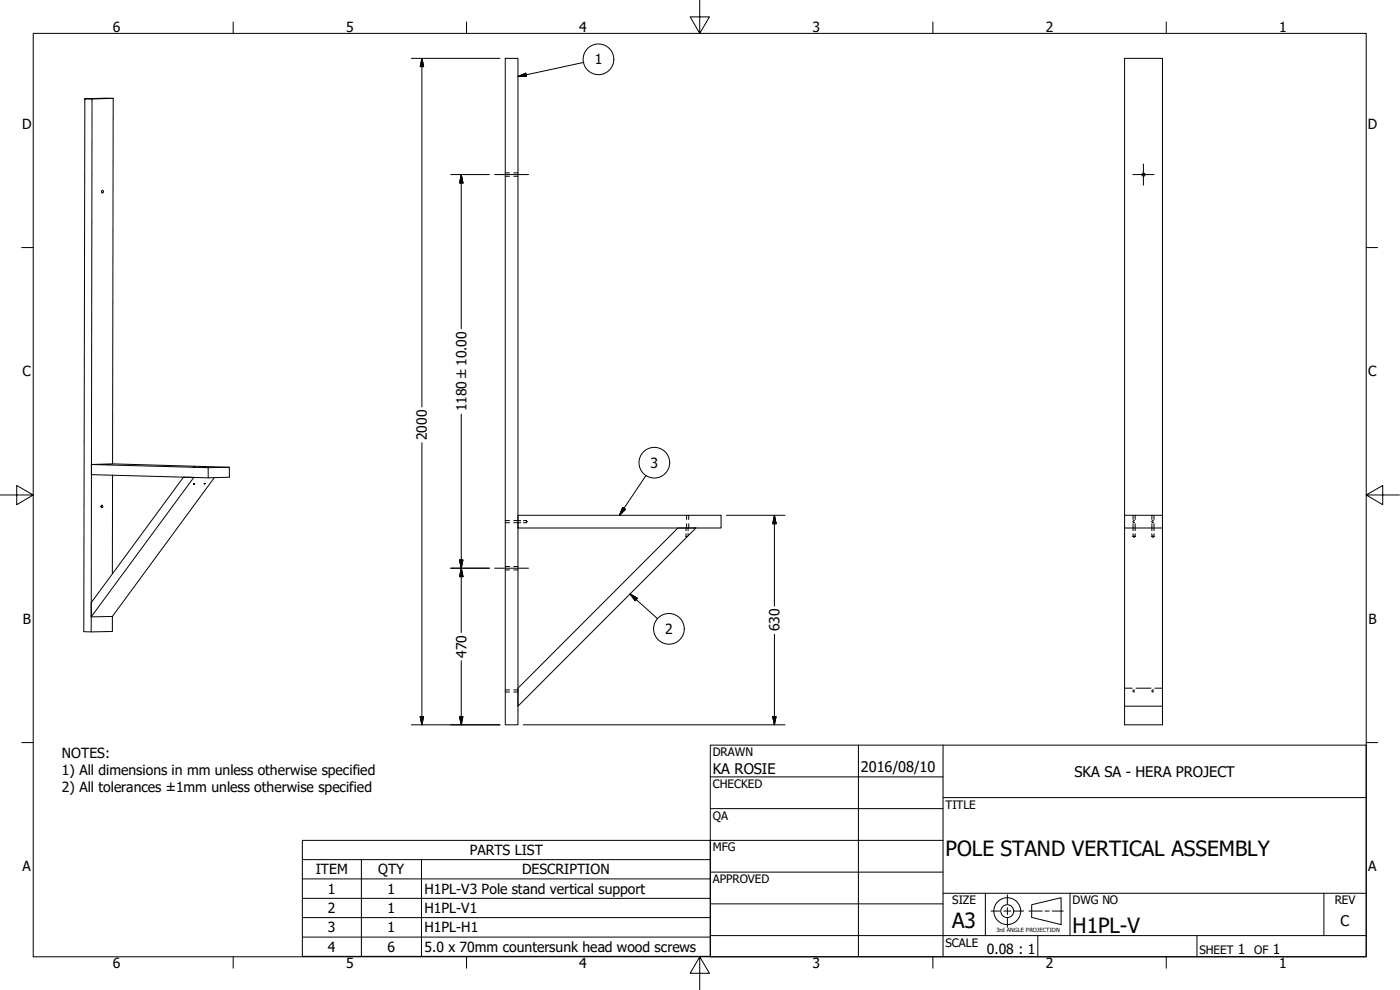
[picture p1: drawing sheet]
<svg xmlns="http://www.w3.org/2000/svg" width="420mm" height="297mm" viewBox="0 0 420 297" stroke-linecap="round" stroke-linejoin="round" font-family="sans-serif">
<!-- layer: Visible (ANSI) -->
<g fill="none" stroke="#000" stroke-width=".3">
<path d="M151.6 17.5h3.8v200h-3.8zM34 29.5l-8.5 .1 2.1 .1-.2 159.9-2.3-.1 .4-159.9M34 29.5l-.2 109.7M34 29.5l-6.4 .2M33.8 139.2l35 1v3l-6.3 .2-35.1-1v-3M33.8 139.2l-6.4 .2 35.1 .9v3.1M33.8 142.5l-.1 29.6M58 140.1h.5zM58.1 145.2h.3M61.2 140.1h.5zM61.3 145.1l.3-.1-.3 .3 .3-.2M64.3 143.3l-30.6 41.7-6.3 .1v-4.3l27.7-37.6h3.1l-30.8 41.9"/>
<path d="M68.8 140.2l-6.3 .1M155.4 154.6h61v3.8h-61zM203.5 158.4h5.4l-53.5 53.5v-5.4zM337.5 158.4v53.5h11.4v-53.5M337.5 154.6h11.4v3.8h-11.4zM337.5 154.6v-137.1h11.4v137.1M340 161l.4-.2 .2 .2M340 161l.3 .1 .3-.1M340 161h.6M345.8 161l.2-.2 .3 .2M345.8 161l.2 .1 .3-.1M345.8 161h.5"/>
<path d="M33.7 185v4.5l-6.3 .1M337.5 211.9v5.6h11.4v-5.6"/>
<circle cx="30.8" cy="57.5" r=".36"/>
<circle cx="343.2" cy="52.4" r=".48"/>
<circle cx="30.6" cy="151.9" r=".36"/>
</g>
<!-- layer: Hidden (ANSI) -->
<g fill="none" stroke="#000" stroke-width=".3">
<path d="M151.6 52.9h1.3M151.6 51.9h1.3M154.2 52.9h1.2M154.2 51.9h1.2M151.6 156.8h1.3M151.6 156.2h1.3M154.2 156.8h2.1M154.2 156.2h2.1M157.1 156.8h.9M157.1 156.2h.9M158 156.2v.2M158 156.6v.2"/>
<path d="M158 156.2l.1 .4M158.1 156.7l-.1 .1M205.9 158.4v.8M206.1 154.6v1.3M206.1 157.1v1.3M206.5 158.4v.8M206.7 154.6v1.3M206.7 157.1v1.3M340 154.6v1.3M340 157.1v2.1M340.5 156.3a.29 .29 0 0 0-.5 .2 .29 .29 0 0 0 .5 .3M340.7 154.6v1.3"/>
<path d="M340.7 157.1v2.1M345.7 154.6v1.3M345.7 157.1v2.1M346.2 156.3a.32 .32 0 0 0-.4 0 .32 .32 0 0 0 0 .4 .32 .32 0 0 0 .4 .1M346.3 154.6v1.3M346.3 157.1v2.1M151.6 171h1.3M151.6 170h1.3M154.2 171h1.2M154.2 170h1.2M205.9 161h.1M205.9 160.1v.9"/>
<path d="M206.1 161.1h.1M206.2 161h.1M206.5 160v.8M340 161h.1M340 160.1v.9M340.2 161.1h.1M340.4 161.1h.1M340.6 161h.1M340.7 160.1v.9M340.7 161h-.1M345.7 161h.1M345.7 160.1v.9"/>
<path d="M345.9 161.1h.1M346.1 161.1h.1M346.3 161h.1M346.3 160.1v.9M151.6 207.6h1.3M151.6 207h1.3M154.2 207.6h1.2M154.2 207h1.2M337.5 206.5h2.3M340.5 207.1a.29 .29 0 0 0-.5 .2 .29 .29 0 0 0 .5 .3M340.9 206.5h4.5M346.2 207.1a.32 .32 0 0 0-.4 0 .32 .32 0 0 0 0 .4 .32 .32 0 0 0 .4 .1"/>
<path d="M346.6 206.5h2.3"/>
</g>
<!-- layer: Symbol (ANSI) -->
<g fill="none" stroke="#000" stroke-width=".3">
<path d="M175.2 18.7l-19.8 4.3M155.4 23l2.4-1 .2 .9zM186.9 152.3l.8 .5-1.8 1.8zM193.9 142.7l-8 11.9M189.1 178.2l2.2 1.3-.7 .8zM189.1 178.2l8.3 7.5M90.7 257.9v-5.8h122.5v5.8M90.7 257.9h122.5v5.8M90.7 257.9v29h122.5v-23.2M108.5 257.9v29M126.5 257.9v29M90.7 263.7h122.5"/>
<path d="M90.7 269.5h122.5M90.7 275.3h122.5M90.7 281.2h122.5"/>
<circle cx="179.6" cy="17.8" r="4.6"/>
<circle cx="196.4" cy="138.8" r="4.6"/>
<circle cx="200.8" cy="188.7" r="4.6"/>
</g>
<!-- layer: Border (ANSI) -->
<g fill="none" stroke="#000" stroke-width=".3">
<path d="M10 10h400v277.1h-400zM70 6.6v3.4M140 6.6v3.4M210 0v10l-2.9-4.9h5.8l-2.9 4.9M280 6.6v3.4M350 6.6v3.4M6.5 74.3h3.5M410 74.3h3.4M0 148.5h10l-5-2.8v5.7l5-2.9M410 148.5l5 2.9v-5.7l-5 2.8h10M6.5 222.8h3.5M410 222.8h3.4"/>
<path d="M70 287.1v3.4M140 287.1v3.4M210 287.1l2.9 4.9h-5.8l2.9-4.9v9.9M280 287.1v3.4M350 287.1v3.4"/>
</g>
<!-- layer: Title (ANSI) -->
<g fill="none" stroke="#000" stroke-width=".3">
<path d="M213.2 223.6h196.8v63.5h-196.8zM213.2 233.1h69.8M257.6 223.6v63.5M283 239.3h127M283 223.6v63.5M213.2 242.6h69.8M213.2 252.1h69.8M213.2 261.7h69.8M213.2 271.2h69.8M283 268h127M295.7 268v12.7M321.1 268v12.7"/>
<path d="M397.3 268v12.7M213.2 280.7h196.8M311.5 280.7v6.4M359.2 280.7v6.4"/>
</g>
<!-- layer: Dimension (ANSI) -->
<g fill="none" stroke="#000" stroke-width=".3">
<path d="M123.4 17.5h26.7M126.6 17.5l.5 2.5h-1zM126.6 17.5v104.6M135.3 52.4h11.6M138.4 52.4l.5 2.5h-1zM138.4 52.4v46.2M126.6 132.8v84.7M138.4 124.3v65.5M218 154.6h17.6M232.4 154.6l.5 2.5h-1zM232.4 154.6v27.2M135.3 170.5h11.6"/>
<path d="M137.9 168h1l-.5 2.5zM138.4 170.5l.5 2.5h-1zM138.4 198.2v19.3M232.4 190.3v27.2M123.4 217.5h26.7M126.1 215h1l-.5 2.5zM137.9 215h1l-.5 2.5zM157 217.5h78.6M231.9 215h1l-.5 2.5z"/>
</g>
<g fill="#000" stroke="#000" stroke-width=".3">
<path d="M126.6 17.5l.5 2.5zM126.6 17.5l.5 2.5h-1zM138.4 52.4l.5 2.5zM138.4 52.4l.5 2.5h-1zM232.4 154.6l.5 2.5zM232.4 154.6l.5 2.5h-1zM137.9 168l.5 2.5zM137.9 168h1l-.5 2.5zM138.4 170.5l.5 2.5zM138.4 170.5l.5 2.5h-1zM126.1 215l.5 2.5zM126.1 215h1l-.5 2.5z"/>
<path d="M137.9 215l.5 2.5zM137.9 215h1l-.5 2.5zM231.9 215l.5 2.5zM231.9 215h1l-.5 2.5z"/>
</g>
<!-- layer: Sketch Geometry (ANSI) -->
<g fill="none" stroke="#000" stroke-width=".3">
<path d="M297.4 273.4h2.8M301.2 273.4h2.2M302.3 268.5v2.8M302.3 272.3v2.1M302.3 275.5v2.7M304.4 273.4h2.8M308.8 273.4h4M309.6 271.4l8.9-2v8l-8.9-2.1zM313.6 273.4h1.3M315.8 273.4h3.3"/>
<circle cx="302.3" cy="273.4" r="4"/>
<circle cx="302.3" cy="273.4" r="1.94"/>
</g>
<!-- layer: Symbol (ANSI) -->
<path d="M155.4 23l2.4-1zM155.4 23l2.4-1 .2 .9zM186.9 152.3l-1 2.3zM186.9 152.3l.8 .5-1.8 1.8zM189.1 178.2l2.2 1.3zM189.1 178.2l2.2 1.3-.7 .8z" fill="#000" stroke="#000" stroke-width=".3"/>
<!-- layer: Centerline (ANSI) -->
<path d="M148.5 52.4h10.1M148.5 170.5h10.1" fill="none" stroke="#000" stroke-width=".3"/>
<!-- layer: Center Mark (ANSI) -->
<path d="M340 52.4h6.3M343.2 49.2v6.3" fill="none" stroke="#000" stroke-width=".3"/>
<g font-size="6.3">
<text x="283.8" y="257">POLE STAND VERTICAL ASSEMBLY</text>
<text x="285.8" y="278.6">A3</text>
<text x="321.9" y="280">H1PL-V</text>
</g>
<g font-size="4.4">
<text x="213.9" y="232.2">KA ROSIE</text>
<text x="258.4" y="231.6">2016/08/10</text>
<text x="322.5" y="233">SKA SA - HERA PROJECT</text>
<text x="402.3" y="277.9">C</text>
</g>
<g font-size="4.2">
<text x="33.8" y="9.6">6</text>
<text x="103.9" y="9.6">5</text>
<text x="173.9" y="9.6">4</text>
<text x="243.8" y="9.6">3</text>
<text x="313.9" y="9.6">2</text>
<text x="383.9" y="9.6">1</text>
<text x="178.5" y="19.3">1</text>
<text x="6.7" y="38.7">D</text>
<text x="410.5" y="38.7">D</text>
<text x="6.8" y="113">C</text>
<text x="410.7" y="113">C</text>
<text x="140" y="123.4" transform="rotate(-90 140 123.4)">1180 ±10.00</text>
<text x="128.1" y="132.1" transform="rotate(-90 128.1 132.1)">2000</text>
<text x="195.2" y="140.4">3</text>
<text x="6.9" y="187.2">B</text>
<text x="199.6" y="190.2">2</text>
<text x="233.9" y="189.5" transform="rotate(-90 233.9 189.5)">630</text>
<text x="410.7" y="187.2">B</text>
<text x="140" y="197.4" transform="rotate(-90 140 197.4)">470</text>
<text x="18.6" y="227.5">NOTES:</text>
<text x="18.6" y="232.5">1) All dimensions in mm unless otherwise specified</text>
<text x="18.6" y="237.5">2) All tolerances ±1mm unless otherwise specified</text>
<text x="141" y="256.6">PARTS LIST</text>
<text x="6.8" y="261.4">A</text>
<text x="94.8" y="262.4">ITEM</text>
<text x="113.5" y="262.4">QTY</text>
<text x="156.7" y="262.4">DESCRIPTION</text>
<text x="410.7" y="261.4">A</text>
<text x="98.4" y="268.1">1</text>
<text x="116.3" y="268.1">1</text>
<text x="127.4" y="268.2">H1PL-V3 Pole stand vertical support</text>
<text x="98.4" y="274">2</text>
<text x="116.3" y="274">1</text>
<text x="127.4" y="274">H1PL-V1</text>
<text x="98.4" y="279.8">3</text>
<text x="116.3" y="279.8">1</text>
<text x="127.4" y="279.8">H1PL-H1</text>
<text x="98.4" y="285.5">4</text>
<text x="116.3" y="285.6">6</text>
<text x="127.4" y="285.6">5.0 x 70mm countersunk head wood screws</text>
<text x="296.2" y="286.2">0.08 : 1</text>
<text x="371.5" y="286.2">1</text>
<text x="382" y="286.2">1</text>
<text x="33.8" y="290.5">6</text>
<text x="103.9" y="290.5">5</text>
<text x="173.9" y="290.5">4</text>
<text x="243.8" y="290.5">3</text>
<text x="313.9" y="290.5">2</text>
<text x="383.9" y="290.5">1</text>
</g>
<g font-size="3.5">
<text x="213.9" y="226.9">DRAWN</text>
<text x="213.9" y="236.4">CHECKED</text>
<text x="213.9" y="245.9">QA</text>
<text x="283.8" y="242.6">TITLE</text>
<text x="213.9" y="255.4">MFG</text>
<text x="213.9" y="265">APPROVED</text>
<text x="285.8" y="271.3">SIZE</text>
<text x="321.9" y="271.3">DWG NO</text>
<text x="400.6" y="271.3">REV</text>
<text x="283.8" y="284">SCALE</text>
<text x="360" y="286.2">SHEET</text>
<text x="376.4" y="286.2">OF</text>
</g>
<text font-size="1.7" x="299" y="279.8">3rd ANGLE PROJECTION</text>
</svg>
